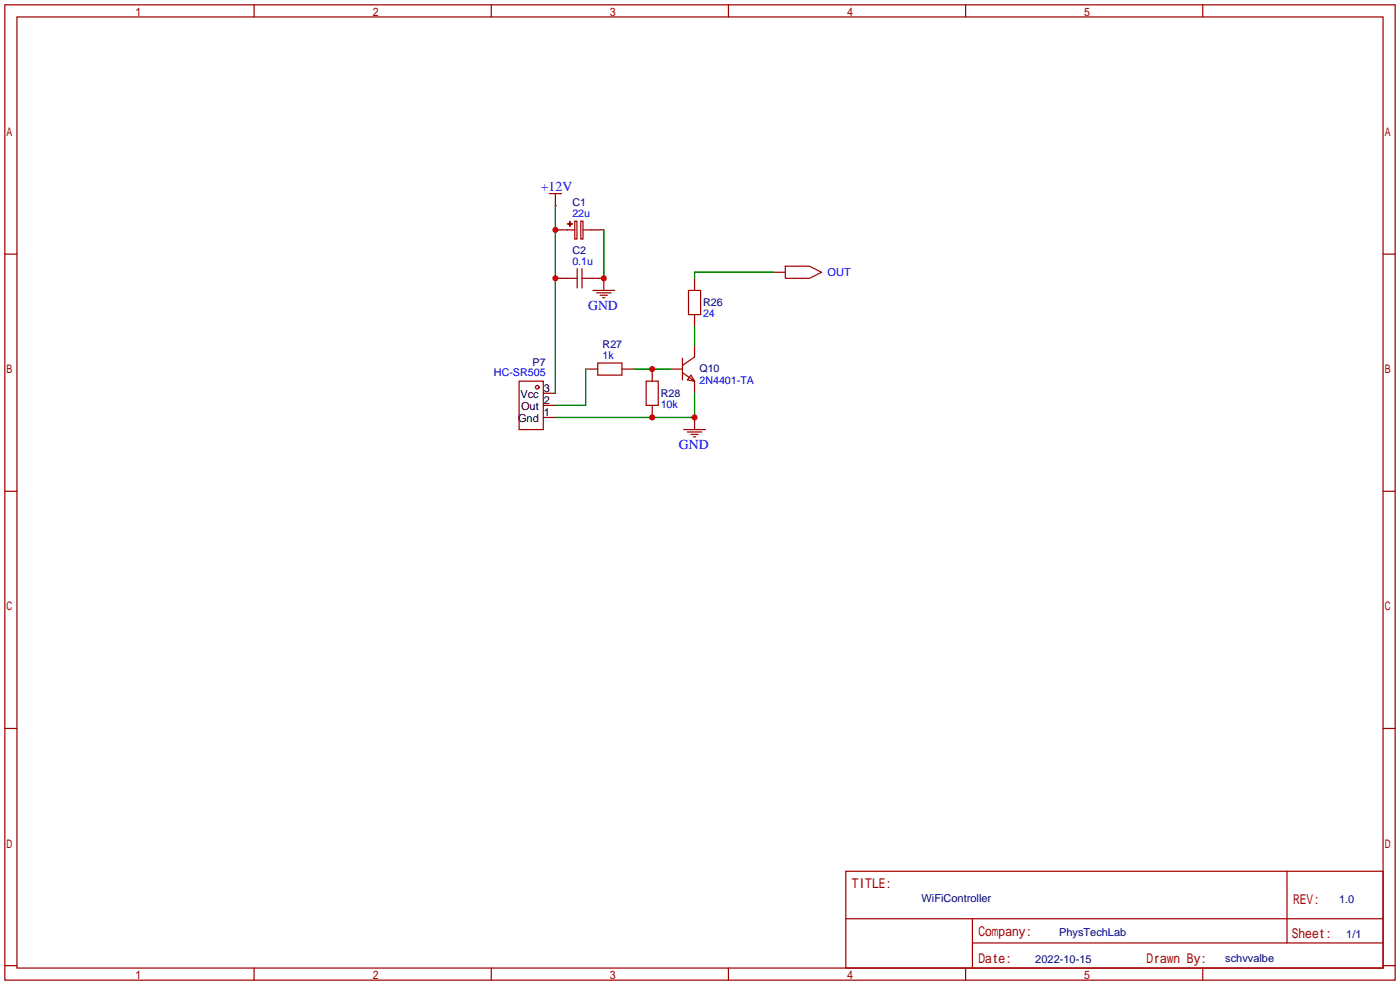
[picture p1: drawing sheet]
<svg xmlns="http://www.w3.org/2000/svg" width="294mm" height="207mm" viewBox="0 0 294 207" stroke-linecap="round" stroke-linejoin="round" font-family="sans-serif">
<g fill="none" stroke="#a10000" stroke-width=".25">
<path d="M1 1h291.9v204.7h-291.9zM3.6 3.6h286.7v199.6h-286.7zM53.3 1v2.6M103.1 1v2.6M152.9 1v2.6M202.7 1v2.6M252.5 1v2.6M1 53.3h2.6M115.3 40.6h2.6M116.6 40.6v2.6M119.1 47h1zM119.1 48.3h1.5"/>
<path d="M119.1 58.4h2.1M119.6 46.5l.1 1zM120.6 46.4h.5v3.8h-.5zM121.2 56.4v4.1M121.9 46.4h.5v3.8h-.5zM122.2 58.4h2M122.2 56.4v4.1M122.4 48.3h1.8M126.7 58.4v2.6M164.8 55.9h5.1l2.6 1.3-2.6 1.2h-5.1zM290.3 53.3h2.6M124.5 61h4.5"/>
<path d="M125.2 61.5h3.1M125.5 76.2h5.1v2.5h-5.1zM126 62h1.5M126.5 62.5h.5M143.3 78.2l2.5 1.8M143.3 75.2v4.6M144.5 61h2.6v5h-2.6zM145 78.7l.8 1.3-1.5-.2zM145.8 74.9l-2.5 1.8M109 80h5v10.2h-5zM135.6 80h2.6v5.1h-2.6zM143.5 90.2h4.6"/>
<path d="M144.3 90.7h3M145 91.2h1.6M145.5 91.7h.5M145.8 87.6v2.6M1 103.1h2.6M290.3 103.1h2.6M1 152.9h2.6M290.3 152.9h2.6M177.5 182.9h112.8v20.3h-112.8zM177.6 192.8h112.6M204.1 197.9h86.1M204.1 192.8v10.2"/>
<path d="M270.2 182.9v15M1 202.7h2.6M53.3 203.2v2.5M103.1 203.2v2.5M152.9 203.2v2.5M202.7 203.2v2.5M252.5 203.2v2.5M290.3 202.7h2.6"/>
<circle cx="112.8" cy="81.3" r=".38"/>
</g>
<g fill="none" stroke="#870000" stroke-width=".25">
<path d="M116.6 43.2h.1M116.6 48.3h2.5M116.6 58.4h2.5M124.2 48.3h2.5M124.2 58.4h2.5M126.7 58.4h.1M145.8 58.4v2.6M162.3 57.2h2.5M122.9 77.5h2.6M130.6 77.5h2.5M136.9 77.5v2.5M140.7 77.5h2.6"/>
<path d="M145.8 66v2.6M145.8 72.4v2.5M114 82.6h2.6M114 85.1h2.6M114 87.6h2.6M136.9 85.1v2.5M145.8 87.6h.1M145.8 80v2.6"/>
</g>
<path d="M116.6 43.2v39.4M126.7 48.3v10.1M162.3 57.2h-16.5v1.2M122.9 77.5v7.6h-6.3M133.1 77.5h7.6M145.8 68.6v3.8M145.8 82.6v5h-29.2" fill="none" stroke="#008700" stroke-width=".25"/>
<g fill="#c00">
<circle cx="116.6" cy="58.4" r=".63"/>
<circle cx="116.6" cy="48.3" r=".63"/>
<circle cx="145.8" cy="87.6" r=".63"/>
<circle cx="136.9" cy="87.6" r=".63"/>
<circle cx="136.9" cy="77.5" r=".63"/>
<circle cx="126.7" cy="58.4" r=".63"/>
</g>
<g font-size="2.9" fill="#00f">
<text x="113.5" y="40.2">+12V</text>
<text x="123.4" y="65.1">GND</text>
<text x="142.5" y="94.3">GND</text>
</g>
<g font-size="2.8" fill="#a00000">
<text x="178.8" y="186.3">TITLE:</text>
<text x="271.4" y="189.7">REV:</text>
<text x="205.4" y="196.5">Company:</text>
<text x="271.2" y="197">Sheet:</text>
<text x="205.4" y="202">Date:</text>
<text x="240.7" y="202.1">Drawn By:</text>
</g>
<text font-size="2.3" fill="#00f" x="173.7" y="57.8">OUT</text>
<g font-size="2.3">
<text x="109.3" y="83.6">Vcc</text>
<text x="114.2" y="82.3">3</text>
<text x="108.7" y="88.7">Gnd</text>
<text x="109.4" y="86.1">Out</text>
<text x="114.2" y="84.9">2</text>
<text x="114.2" y="87.4">1</text>
</g>
<g font-size="2.3" fill="#000080">
<text x="193.5" y="189.4">WiFiController</text>
<text x="281.1" y="189.5">1.0</text>
<text x="222.3" y="196.4">PhysTechLab</text>
<text x="282.6" y="197">1/1</text>
<text x="217.3" y="202">2022-10-15</text>
<text x="257.2" y="202">schvvalbe</text>
</g>
<g font-size="2.2" fill="#00f">
<text x="120.1" y="45.6">22u</text>
<text x="120.1" y="55.5">0.1u</text>
<text x="147.6" y="66.5">24</text>
<text x="126.5" y="75.3">1k</text>
<text x="103.7" y="79">HC-SR505</text>
<text x="146.8" y="80.5">2N4401-TA</text>
<text x="138.7" y="85.6">10k</text>
</g>
<g font-size="2.2" fill="#000080">
<text x="120.2" y="43.3">C1</text>
<text x="120.2" y="53.2">C2</text>
<text x="147.6" y="64.2">R26</text>
<text x="111.8" y="76.7">P7</text>
<text x="126.5" y="73">R27</text>
<text x="138.7" y="83.2">R28</text>
<text x="146.8" y="78.2">Q10</text>
</g>
</svg>
